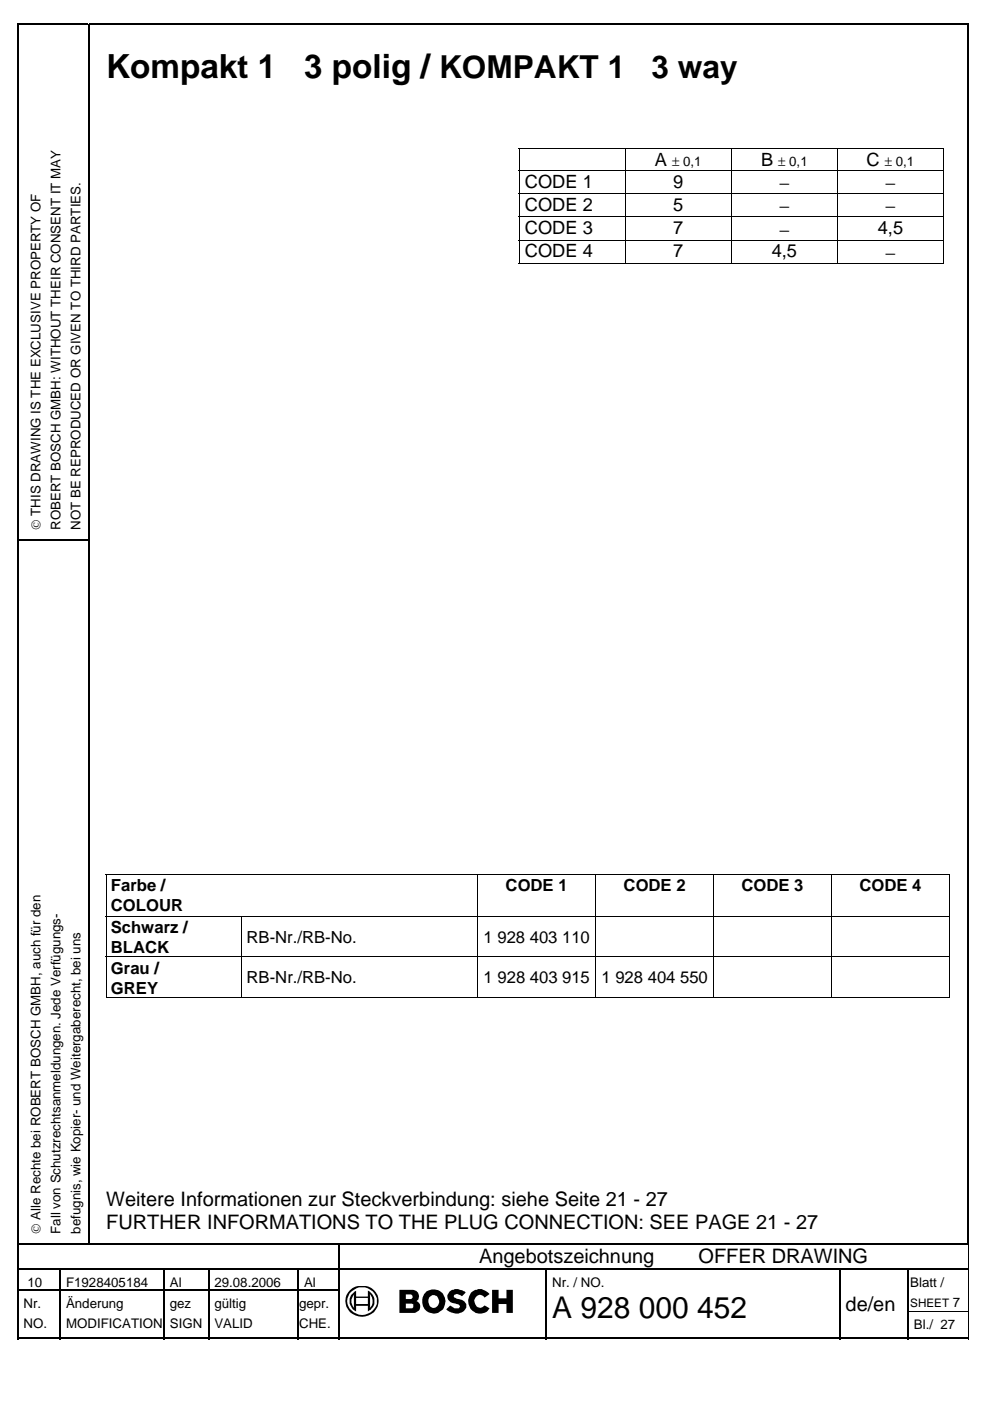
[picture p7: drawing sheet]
<svg xmlns="http://www.w3.org/2000/svg" width="210mm" height="297mm" viewBox="0 0 210 297" stroke-linecap="round" stroke-linejoin="round" font-family="sans-serif">
<g fill="#000">
<path d="M3.6 5h.4v.4h-.4zM18.6 5h.4v.4h-.4zM205.1 5h.4v.4h-.4zM110 31.4h.1v.1h-.1zM200 31.4h.2v.1h-.2zM200 55.8h.2v.1h-.2zM3.6 114.4h.4v.3h-.4zM18.6 114.4h.4v.3h-.4zM205.1 114.4h.4v.3h-.4zM22.5 185.3h.1v.2h-.1zM201.3 185.3h.1v.2h-.1zM201.3 211.4h.1v.2h-.1z"/>
<path d="M3.6 263.6h.4v.3h-.4zM3.6 268.8h.4v.4h-.4zM3.6 273.4h.4v.4h-.4zM3.6 278h.4v.2h-.4zM12.6 268.8h.4v.4h-.4zM12.6 273.4h.4v.4h-.4zM12.6 278h.4v.2h-.4zM34.6 268.8h.3v.4h-.3zM34.6 273.4h.3v.4h-.3zM34.6 278h.3v.2h-.3zM44.1 268.8h.3v.4h-.3zM44.1 273.4h.3v.4h-.3z"/>
<path d="M44.1 278h.3v.2h-.3zM63.1 268.8h.3v.4h-.3zM63.1 273.4h.3v.4h-.3zM63.1 278h.3v.2h-.3zM71.7 263.6h.3v.3h-.3zM71.7 268.8h.3v.4h-.3zM71.7 273.4h.3v.4h-.3zM71.7 278h.3v.2h-.3zM115.7 268.8h.3v.4h-.3zM115.7 273.4h.3v.4h-.3zM115.7 278h.3v.2h-.3zM177.9 268.8h.3v.4h-.3z"/>
<path d="M177.9 273.4h.3v.4h-.3zM177.9 278h.3v.2h-.3zM192.4 268.8h.3v.4h-.3zM192.4 273.4h.3v.4h-.3zM205.1 263.6h.4v.3h-.4zM205.2 263.9h.2zM205.2 268.8h.2v.4h-.2zM205.2 273.4h.2v.4h-.2z"/>
</g>
<g fill="none" stroke="#000" stroke-width=".34">
<path d="M3.6 5.2h15M3.8 5.4v109M18.8 5.4v109M19 5.2h186.1M205.3 5.4v109M3.8 114.7v148.9M4 114.5h14.6M18.8 114.7v148.9M205.3 114.7v148.9M3.8 263.9v4.9M3.8 269.2v4.2M3.8 273.8v4.2"/>
<path d="M3.8 278.2v5.7M4 263.8h67.7M4 269h8.6M4 273.6h8.6M12.8 269.2v4.2M12.8 273.8v4.2M12.8 278.2v5.7M13 269h21.6M13 273.6h21.6M34.8 269.2v4.2M34.8 273.8v4.2M34.8 278.2v5.7"/>
<path d="M34.9 269h9.2M34.9 273.6h9.2M44.2 269.2v4.2M44.2 273.8v4.2M44.2 278.2v5.7M44.4 269h18.7M44.4 273.6h18.7M63.2 269.2v4.2M63.2 273.8v4.2M63.2 278.2v5.7M63.4 269h8.3M63.4 273.6h8.3"/>
<path d="M71.8 263.9v4.9M71.8 269.2v4.2M71.8 273.8v4.2M71.8 278.2v5.7M72 263.8h133.1M72 269h43.7M115.8 269.2v4.2M115.8 273.8v4.2M115.8 278.2v5.7M116 269h61.9M178.1 269.2v4.2M178.1 273.8v4.2"/>
<path d="M178.1 278.2v5.7M178.2 269h14.2M192.6 269.2v4.2M192.6 273.8v4.2M192.6 278.2v5.7M192.7 269h12.5M3.6 283.8h9M13 283.8h21.6M34.9 283.8h9.2M44.4 283.8h18.7M63.4 283.8h8.3M72 283.8h43.7"/>
<path d="M116 283.8h61.9M178.2 283.8h14.2M192.7 283.8h12.5"/>
</g>
<g fill="none" stroke="#000" stroke-width=".21">
<path d="M110 31.5h90.2M110 36.1h90.2M110 31.5v4.5M110 36.2v4.7M132.5 31.5v4.5M132.5 36.2v4.7M155 31.5v4.5M155 36.2v4.7M177.6 31.5v4.5M177.6 36.2v4.7M200.1 31.5v4.5M200.1 36.2v4.7"/>
<path d="M110 41h90.2M110 46h90.2M110 50.9h90.2M110 55.8h22.5M110 41.1v4.8M110 46v4.8M110 51v4.9M132.5 41.1v4.8M132.5 46v4.8M132.5 51v4.9M132.6 55.8h22.4M155 41.1v4.8"/>
<path d="M155 46v4.8M155 51v4.9M155.1 55.8h22.4M177.6 41.1v4.8M177.6 46v4.8M177.6 51v4.9M177.7 55.8h22.3M200.1 41.1v4.8M200.1 46v4.8M200.1 51v4.9M22.5 185.4h178.9M22.5 194.2h178.9"/>
<path d="M22.5 185.5v8.6M22.5 194.3v8.5M51.3 194.3v8.5M101.3 185.5v8.6M101.3 194.3v8.5M126.3 185.5v8.6M126.3 194.3v8.5M151.3 185.5v8.6M151.3 194.3v8.5M176.3 185.5v8.6M176.3 194.3v8.5M201.3 185.5v8.6"/>
<path d="M201.3 194.3v8.5M22.5 202.9h178.9M22.5 211.5h28.7M22.5 202.9v8.7M51.3 202.9v8.7M51.4 211.5h49.8M101.3 202.9v8.7M101.4 211.5h24.8M126.3 202.9v8.7M126.4 211.5h24.8M151.3 202.9v8.7M151.4 211.5h24.8"/>
<path d="M176.3 202.9v8.7M176.4 211.5h24.9M201.3 202.9v8.7M192.4 278.1h13M205.3 263.9v4.9M205.3 269.2v4.2M205.3 273.8v4.2M205.3 278.2v5.7"/>
</g>
<g fill="#000">
<path d="M74.2 273.5a3.7 3.7 0 0 1 6 1.6 3.5 3.5 0 0 1-3.1 4.1 3.5 3.5 0 0 1-3.9-3.3h.4a3.2 3.2 0 0 0 3.5 2.9 3.2 3.2 0 0 0 2.8-3.5 3.2 3.2 0 0 0-3.4-2.4 3.2 3.2 0 0 0-2.9 3h-.4a2.96 2.96 0 0 1 1-2.4z" fill-rule="evenodd"/>
<path d="M74.5 274.5l1-.8v1.2h2.5v-1.3a2.54 2.54 0 0 1 1.3 3.1l-.7 1-.6 .4v-1.2h-2.5v-.4h3l-.1 .8 .1-.1a1.91 1.91 0 0 0 0-2.7l-.1-.1 .1 2.1h-.5v-1.3h-3l.1-.8a2.03 2.03 0 0 0 0 2.9l-.1-2.1h.5v2.9a2.48 2.48 0 0 1-1-3.6z" fill-rule="evenodd"/>
<path d="M84.7 273.5h2.9a1.31 1.31 0 0 1 1.2 1 1.31 1.31 0 0 1-.6 1.4 1.29 1.29 0 0 1 .9 1.3 1.29 1.29 0 0 1-1.2 1.2h-3.2v-3.4h1.3v.4h.3v1h-.3v1h1.4l.2-.2v-.7l-.3-.1h-1v-1h.9a.52 .52 0 0 0 .3-.5 .52 .52 0 0 0-.4-.5h-1.1v.6h-1.3z" fill-rule="evenodd"/>
<path d="M90.4 273.8a2.56 2.56 0 0 1 4 1.4 2.56 2.56 0 0 1-2.8 3.2 2.3 2.3 0 0 1-2.1-2.5h1.3a1.18 1.18 0 0 0 1.2 1.4 1.18 1.18 0 0 0 1.1-1.5 1.15 1.15 0 0 0-1.2-1.2 1.15 1.15 0 0 0-1.1 1.3h-1.3l.1-.9 .3-.6z" fill-rule="evenodd"/>
<path d="M95.3 273.8l.2-.1a2.49 2.49 0 0 1 2.8 .1l.4 .3-.7 .7a1.44 1.44 0 0 0-1.7-.2l-.1 .1a.65 .65 0 0 0 .6 .7 2.44 2.44 0 0 1 2.1 1.1 1.96 1.96 0 0 1-2.6 1.9l-.7-.1-1-.7 .9-.8 .3 .2a1.63 1.63 0 0 0 1.5 .4l.2-.5-.4-.4a2.59 2.59 0 0 1-2.2-1.1l-.1-.8z" fill-rule="evenodd"/>
<path d="M99.9 274.1l.5-.4a2.47 2.47 0 0 1 3.4 .7l-1.1 .7a1.21 1.21 0 0 0-1.7-.3 1.21 1.21 0 0 0-.2 1.7 1.09 1.09 0 0 0 .9 .8 1.09 1.09 0 0 0 1-.5l1.1 .6a2.51 2.51 0 0 1-3.4 .7 2.51 2.51 0 0 1-.9-3.3z" fill-rule="evenodd"/>
<path d="M104.3 273.5h1.4v1.8h1.7v-1.8h1.3v4.9h-1.3v-1.9h-1.7v1.9h-1.4z" fill-rule="evenodd"/>
</g>
<g font-size="7">
<text x="22.5" y="16.5">Kompakt 1</text>
<text x="64.5" y="16.5">3 polig / KOMPAKT 1</text>
</g>
<text font-size="6.7" x="138.2" y="16.5">3 way</text>
<text font-size="6.3" x="117.1" y="279.3">A 928 000 452</text>
<g font-size="4.2">
<text x="22.5" y="255.7">Weitere Informationen zur Steckverbindung: siehe Seite 21 - 27</text>
<text x="22.5" y="260.5">FURTHER INFORMATIONS TO THE PLUG CONNECTION: SEE PAGE 21 - 27</text>
<text x="101.6" y="267.9">Angebotszeichnung</text>
<text x="148.1" y="267.9">OFFER DRAWING</text>
<text x="179.3" y="278">de/en</text>
</g>
<g font-size="3.9">
<text x="138.8" y="35.1">A</text>
<text x="161.4" y="35.1">B</text>
<text x="183.7" y="35.1">C</text>
<text x="111.3" y="39.8">CODE 1</text>
<text x="142.7" y="39.8">9</text>
<text x="165.2" y="40.1">−</text>
<text x="187.7" y="40.1">−</text>
<text x="111.3" y="44.7">CODE 2</text>
<text x="142.7" y="44.7">5</text>
<text x="165.2" y="45">−</text>
<text x="187.7" y="45">−</text>
<text x="111.3" y="49.6">CODE 3</text>
<text x="142.7" y="49.6">7</text>
<text x="165.2" y="49.9">−</text>
<text x="186.1" y="49.6">4,5</text>
<text x="111.3" y="54.6">CODE 4</text>
<text x="142.7" y="54.6">7</text>
<text x="163.6" y="54.6">4,5</text>
<text x="187.7" y="54.9">−</text>
</g>
<g font-size="3.5">
<text x="23.5" y="189">Farbe /</text>
<text x="107.2" y="189">CODE 1</text>
<text x="132.2" y="189">CODE 2</text>
<text x="157.2" y="189">CODE 3</text>
<text x="182.2" y="189">CODE 4</text>
<text x="23.5" y="193.2">COLOUR</text>
<text x="23.5" y="197.8">Schwarz /</text>
<text x="23.5" y="202">BLACK</text>
<text x="52.3" y="199.9">RB-Nr./RB-No.</text>
<text x="102.5" y="199.9">1 928 403 110</text>
<text x="23.5" y="206.4">Grau /</text>
<text x="52.3" y="208.5">RB-Nr./RB-No.</text>
<text x="102.5" y="208.5">1 928 403 915 1 928 404 550</text>
<text x="23.5" y="210.7">GREY</text>
</g>
<g font-size="2.8">
<text x="142.5" y="35.1">± 0,1</text>
<text x="165" y="35.1">± 0,1</text>
<text x="187.6" y="35.1">± 0,1</text>
<text x="8.6" y="112.4" transform="rotate(-90 8.6 112.4)">© THIS DRAWING IS THE EXCLUSIVE PROPERTY OF</text>
<text x="12.8" y="112.4" transform="rotate(-90 12.8 112.4)">ROBERT BOSCH GMBH: WITHOUT THEIR CONSENT IT MAY</text>
<text x="17.1" y="112.4" transform="rotate(-90 17.1 112.4)">NOT BE REPRODUCED OR GIVEN TO THIRD PARTIES.</text>
<text x="8.6" y="261.6" transform="rotate(-90 8.6 261.6)">© Alle Rechte bei ROBERT BOSCH GMBH, auch für den</text>
<text x="12.8" y="261.6" transform="rotate(-90 12.8 261.6)">Fall von Schutzrechtsanmeldungen. Jede Verfügungs-</text>
<text x="17.1" y="261.6" transform="rotate(-90 17.1 261.6)">befugnis, wie Kopier- und Weitergaberecht, bei uns</text>
<text x="5.8" y="272.8">10</text>
<text x="14" y="272.8">F1928405184</text>
<text x="36" y="272.8">Al</text>
<text x="45.5" y="272.8">29.08.2006</text>
<text x="64.5" y="272.8">Al</text>
<text x="117.1" y="272.8">Nr. / NO.</text>
<text x="193" y="272.8">Blatt /</text>
<text x="5" y="277.4">Nr.</text>
<text x="5" y="281.6">NO.</text>
<text x="14" y="277.4">Änderung</text>
<text x="14" y="281.6">MODIFICATION</text>
<text x="36" y="277.4">gez</text>
<text x="36" y="281.6">SIGN</text>
<text x="45.5" y="277.4">gültig</text>
<text x="45.5" y="281.6">VALID</text>
<text x="63.4" y="277.4">gepr.</text>
<text x="63.4" y="281.6">CHE.</text>
<text x="193.8" y="281.7">Bl./ 27</text>
<text x="202" y="277">7</text>
</g>
<text font-size="2.5" x="193" y="277">SHEET</text>
</svg>
